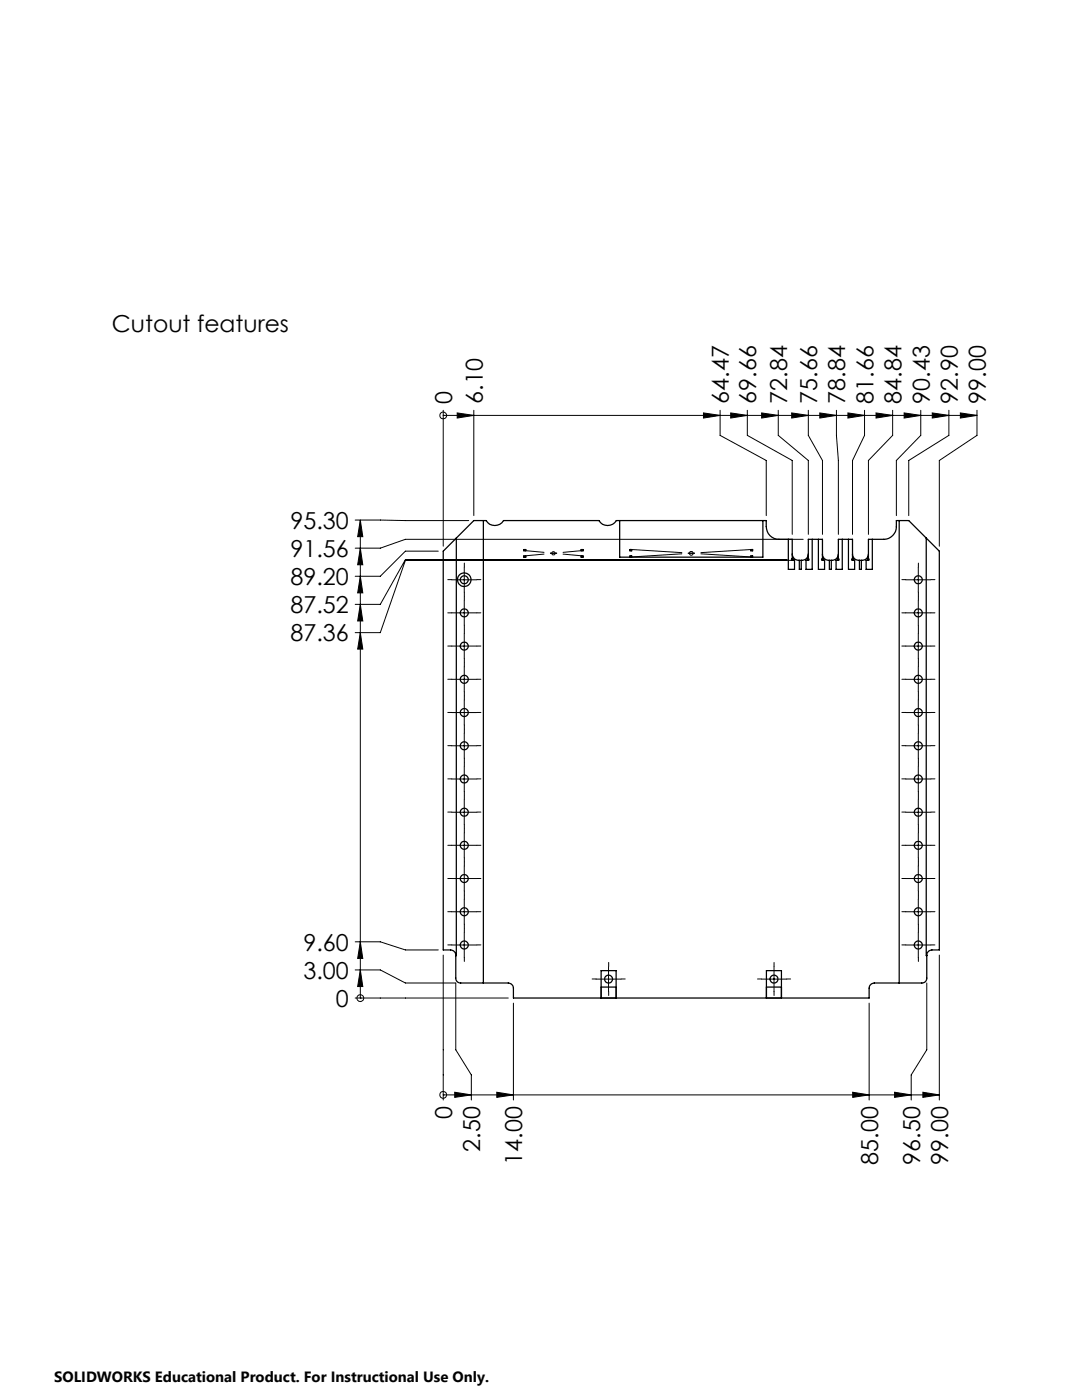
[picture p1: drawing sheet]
<svg xmlns="http://www.w3.org/2000/svg" width="216mm" height="279mm" viewBox="0 0 216 279" stroke-linecap="round" stroke-linejoin="round" font-family="sans-serif">
<g fill="none" stroke="#000" stroke-width=".2">
<path d="M88.4 82.9h.1M88.4 81.9v27.1M88.4 82.9h106.5M91.2 82.4l3.3 .5-3.3 .5zM94.5 81.9v21M140.4 82.4l3.3 .5-3.3 .5zM143.7 81.9v5l9.2 5v11M145.8 82.4l3.3 .5-3.3 .5zM149.1 81.9v5l9 5v14.7M152 82.4l3.3 .5-3.3 .5zM155.3 81.9v5l6 5v14.7M158 82.4l3.3 .5-3.3 .5z"/>
<path d="M161.3 81.9v5l2.8 5v14.7M163.6 82.4l3.3 .5-3.3 .5zM166.9 81.9v5l.4 5v14.7M169.2 82.4l3.3 .5-3.3 .5zM172.5 81.9v5l-2.4 5v14.7M174.8 82.4l3.3 .5-3.3 .5zM178.1 81.9v5l-4.8 5v14.7M180.4 82.4l3.3 .5-3.3 .5zM183.7 81.9v5l-4.8 5v11M186 82.4l3.3 .5-3.3 .5zM189.3 81.9v5l-8 5v11M191.6 82.4l3.3 .5-3.3 .5z"/>
<path d="M194.9 81.9v5l-7.5 5v17.1M70.9 103.8l22.6 .1M71.9 115l.5 3.3h-1zM71.9 103.8l.5 3.3h-1zM71.9 109.4l.5 3.3h-1zM71.9 103.8v95.4M87.5 110h-6.6l-5 5h-5M90.1 115.7h5M92.6 113.2v5M92.6 119.8v5M157.1 111.7h-76.2l-5 8.9h-5M158.4 111.8h-77.5l-5 14.5h-5"/>
<path d="M160.3 107.6h-79.4l-5 1.8h-5M180.7 115.7h5M183.2 113.2v5M183.2 119.8v5M71.9 126.3l.5 3.2h-1zM71.9 120.6l.5 3.3h-1zM90.1 135.6h5M90.1 128.9h5M90.1 122.3h5M92.6 126.4v5M92.6 133.1v5M92.6 139.7v5"/>
<path d="M180.7 135.6h5M180.7 128.9h5M180.7 122.3h5M183.2 126.4v5M183.2 133.1v5M183.2 139.7v5M90.1 155.5h5M90.1 148.8h5M90.1 142.2h5M92.6 146.3v5M92.6 153v5M92.6 159.6v5"/>
<path d="M180.7 155.5h5M180.7 148.8h5M180.7 142.2h5M183.2 146.3v5M183.2 153v5M183.2 159.6v5M90.1 175.3h5M90.1 168.7h5M90.1 162.1h5M92.6 166.2v5M92.6 172.8v5M92.6 179.5v5"/>
<path d="M180.7 175.3h5M180.7 168.7h5M180.7 162.1h5M183.2 166.2v5M183.2 172.8v5M183.2 179.5v5M70.9 199.2h30.5M70.9 193.6h5l5 2.6h10v13.3l3.2 5v5M70.9 188h5l5 1.6h6.6M71.9 193.6l.5 3.3h-1zM71.9 188l.5 3.3h-1zM71.9 199.2h.1"/>
<path d="M88.4 190.6v28.9M90.1 188.6h5M90.1 182h5M92.6 186.1v5M118.9 195.4h5M121.4 192.9v5M151.9 195.4h5.1M154.4 192.9v5M180.7 188.6h5M180.7 182h5M183.2 186.1v5M184.9 196.2v13.3l-3.1 5v5"/>
<path d="M187.4 190.6v28.9M88.4 218.5h.1M88.4 218.5h99M90.7 218l3.4 .5-3.4 .5zM99.1 218l3.3 .5-3.3 .5zM102.4 200.2v19.3M170.1 218l3.3 .5-3.3 .5zM173.4 200.2v19.3M178.5 218l3.3 .5-3.3 .5zM184.1 218l3.3 .5-3.3 .5z"/>
<circle cx="88.4" cy="82.9" r=".68"/>
<circle cx="110.4" cy="110.4" r=".33"/>
<circle cx="137.9" cy="110.4" r=".38"/>
<circle cx="71.9" cy="199.2" r=".68"/>
<circle cx="88.4" cy="218.5" r=".68"/>
</g>
<g fill="none" stroke="#000" stroke-width=".25">
<path d="M91.1 107.4v83.3h-.2M96.4 103.9v92.3M104.5 110.9h.4v.3h-.4zM104.5 109.7h.4v.2h-.4zM116 110.9h.3v.3h-.3zM116 109.7h.3v.2h-.3zM123.6 103.9v7.3h28.6v-7.3M125.7 109.7h.3v.2h-.3zM125.7 111.2v-.3h.3v.3M149.8 111.2v-.3h.4v.3M149.8 109.7h.4v.2h-.4zM157.3 107.6v6h1.2v-1.8h-.4"/>
<path d="M158.1 111.5l-.2 .1 .2 .2M158.1 111.5v-3.9h-2.7a2.53 2.53 0 0 1-2.5-2.5v-1.2h-29.9a2.01 2.01 0 0 1-3.5 0h-19a2.01 2.01 0 0 1-3.5 0h-2.5l-6.1 6.1v79.6h1.5a1.09 1.09 0 0 1 1 1v4.6a.96 .96 0 0 0 1 1h9.5a1.09 1.09 0 0 1 1 1v2h71v-2a1.09 1.09 0 0 1 1-1h9.5a.96 .96 0 0 0 1-1v-4.6a1.09 1.09 0 0 1 1-1h1.5v-79.6l-6.1-6.1h-2.4a3.4 3.4 0 0 1-.8 3 2.33 2.33 0 0 1-1.8 .7h-3v3.9M158.1 110.6a1.43 1.43 0 0 0 1.9 1.2 1.26 1.26 0 0 0 1.3-1.2M158.1 111.5a.16 .16 0 0 1 .2 .2 .16 .16 0 0 1-.2 .1M159.5 111.8v1.8h.4v-1.8M161.3 111.5l.1 .1-.1 .2M161.3 111.5a.16 .16 0 0 0-.2 .2 .16 .16 0 0 0 .2 .1M161.3 111.5v-3.9h2.8v3.9M162.1 107.6v6h-1.3v-1.8h.5M163.3 107.6v6h1.2v-1.8h-.4M164.1 111.5a.16 .16 0 0 0-.2 .2 .16 .16 0 0 0 .2 .1M164.1 110.6a1.63 1.63 0 0 0 2.6 1l.4-.3 .2-.7"/>
<path d="M164.1 111.5l.2 .1-.2 .2M165.5 111.8v1.8h.4v-1.8M167.3 111.5l.1 .1-.1 .2M167.3 111.5a.16 .16 0 0 0-.2 .2 .16 .16 0 0 0 .2 .1M167.3 111.5v-3.9h2.8v3.9M168.1 107.6v6h-1.3v-1.8h.5M169.3 107.6v6h1.2v-1.8h-.4M170.1 111.5a.16 .16 0 0 0-.2 .2 .16 .16 0 0 0 .2 .1M170.1 110.6a1.63 1.63 0 0 0 2.6 1l.4-.3 .2-.7M170.1 111.5l.2 .1-.2 .2M171.5 111.8v1.8h.4v-1.8M173.3 111.5l.1 .1-.1 .2"/>
<path d="M173.3 111.5a.16 .16 0 0 0-.2 .2 .16 .16 0 0 0 .2 .1M174.1 107.6v6h-1.3v-1.8h.5M179.4 103.9v92.3M184.8 107.4v83.3h.1M119.9 199.2v-5.5h3v5.5M119.9 197h3M152.9 199.2v-5.5h3v5.5M152.9 197h3"/>
<circle cx="92.6" cy="115.7" r="1.35"/>
<circle cx="92.6" cy="115.7" r=".81"/>
<circle cx="183.2" cy="115.7" r=".81"/>
<circle cx="92.6" cy="128.9" r=".81"/>
<circle cx="92.6" cy="135.6" r=".81"/>
<circle cx="92.6" cy="122.3" r=".81"/>
<circle cx="183.2" cy="122.3" r=".81"/>
<circle cx="183.2" cy="128.9" r=".81"/>
<circle cx="183.2" cy="135.6" r=".81"/>
<circle cx="92.6" cy="155.5" r=".81"/>
<circle cx="92.6" cy="142.2" r=".81"/>
<circle cx="92.6" cy="148.8" r=".81"/>
<circle cx="183.2" cy="155.5" r=".81"/>
<circle cx="183.2" cy="142.2" r=".81"/>
<circle cx="183.2" cy="148.8" r=".81"/>
<circle cx="92.6" cy="168.7" r=".81"/>
<circle cx="92.6" cy="175.3" r=".81"/>
<circle cx="92.6" cy="162.1" r=".81"/>
<circle cx="183.2" cy="175.3" r=".81"/>
<circle cx="183.2" cy="162.1" r=".81"/>
<circle cx="183.2" cy="168.7" r=".81"/>
<circle cx="92.6" cy="182" r=".81"/>
<circle cx="92.6" cy="188.6" r=".81"/>
<circle cx="121.4" cy="195.4" r=".8"/>
<circle cx="154.4" cy="195.4" r=".8"/>
<circle cx="183.2" cy="182" r=".81"/>
<circle cx="183.2" cy="188.6" r=".81"/>
</g>
<g fill="none" stroke="#000" stroke-width=".2" stroke-dasharray="15.2 1.3 1.3 1.3">
<path d="M90.2 115.7h-.8M92.7 113.2v-.8M92.7 118.2v.8M92.7 119.8v-.8M95.2 115.7h.8M180.8 115.7h-.8M183.3 113.2v-.8M183.3 118.2v.8M183.3 119.8v-.8M185.8 115.7h.8M90.2 135.6h-.8M90.2 128.9h-.8"/>
<path d="M90.2 122.3h-.8M92.7 139.7v-.8M92.7 133.1v-.8M92.7 138.1v.8M92.7 126.4v-.8M92.7 131.4v.8M92.7 124.8v.8M95.2 135.6h.8M95.2 128.9h.8M95.2 122.3h.8M180.8 135.6h-.8M180.8 128.9h-.8"/>
<path d="M180.8 122.3h-.8M183.3 139.7v-.8M183.3 133.1v-.8M183.3 138.1v.8M183.3 126.4v-.8M183.3 131.4v.8M183.3 124.8v.8M185.8 135.6h.8M185.8 128.9h.8M185.8 122.3h.8M90.2 155.4h-.8M90.2 148.8h-.8"/>
<path d="M90.2 142.2h-.8M92.7 159.6v-.8M92.7 152.9v-.8M92.7 157.9v.8M92.7 146.3v-.8M92.7 151.3v.8M92.7 144.7v.8M95.2 155.4h.8M95.2 148.8h.8M95.2 142.2h.8M180.8 155.4h-.8M180.8 148.8h-.8"/>
<path d="M180.8 142.2h-.8M183.3 159.6v-.8M183.3 152.9v-.8M183.3 157.9v.8M183.3 146.3v-.8M183.3 151.3v.8M183.3 144.7v.8M185.8 155.4h.8M185.8 148.8h.8M185.8 142.2h.8M90.2 175.3h-.8M90.2 168.7h-.8"/>
<path d="M90.2 162.1h-.8M92.7 179.5v-.8M92.7 172.8v-.8M92.7 177.8v.8M92.7 166.2v-.8M92.7 171.2v.8M92.7 164.6v.8M95.2 175.3h.8M95.2 168.7h.8M95.2 162.1h.8M180.8 175.3h-.8M180.8 168.7h-.8"/>
<path d="M180.8 162.1h-.8M183.3 179.5v-.8M183.3 172.8v-.8M183.3 177.8v.8M183.3 166.2v-.8M183.3 171.2v.8M183.3 164.6v.8M185.8 175.3h.8M185.8 168.7h.8M185.8 162.1h.8M90.2 188.6h-.8M90.2 182h-.8"/>
<path d="M92.7 186.1v-.8M92.7 191.1v.8M92.7 184.5v.8M95.2 188.6h.8M95.2 182h.8M119 195.4h-.8M121.5 192.9v-.8M121.5 197.9v.8M124 195.4h.8M152 195.4h-.8M154.5 192.9v-.8M154.5 197.9v.8"/>
<path d="M157 195.4h.8M180.8 188.6h-.8M180.8 182h-.8M183.3 186.1v-.8M183.3 191.1v.8M183.3 184.5v.8M185.8 188.6h.8M185.8 182h.8"/>
</g>
<path d="M125.7 109.6l24.5 1.6M150.2 109.6l-24.5 1.6" fill="none" stroke="#000" stroke-width=".2" stroke-dasharray="15.2 1.3 1.3 1.3" stroke-dashoffset="4.9"/>
<path d="M104.9 109.9l11.1 1M116 109.9l-11.1 1" fill="none" stroke="#000" stroke-width=".2" stroke-dasharray="15.2 1.3 1.3 1.3" stroke-dashoffset="11.6"/>
<g fill="#000">
<path d="M71.9 193.6l.5 3.3h-1zM71.9 188l.5 3.3h-1zM71.9 115l.5 3.3h-1zM71.9 103.8l.5 3.3h-1zM71.9 126.3l.5 3.2h-1zM71.9 109.4l.5 3.3h-1zM71.9 120.6l.5 3.3h-1z"/>
<path d="M90.7 218l3.4 .5-3.4 .5zM99.1 218l3.3 .5-3.3 .5zM170.1 218l3.3 .5-3.3 .5zM178.5 218l3.3 .5-3.3 .5zM184.1 218l3.3 .5-3.3 .5zM91.2 82.4l3.3 .5-3.3 .5zM140.4 82.4l3.3 .5-3.3 .5zM145.8 82.4l3.3 .5-3.3 .5zM152 82.4l3.3 .5-3.3 .5zM158 82.4l3.3 .5-3.3 .5zM163.6 82.4l3.3 .5-3.3 .5zM169.2 82.4l3.3 .5-3.3 .5zM174.8 82.4l3.3 .5-3.3 .5zM180.4 82.4l3.3 .5-3.3 .5zM186 82.4l3.3 .5-3.3 .5zM191.6 82.4l3.3 .5-3.3 .5z"/>
</g>
<g font-size="4.7">
<text x="22.3" y="66.3">Cutout features</text>
<text x="90.2" y="80.6" transform="rotate(-90 90.2 80.6)">0</text>
<text x="96.3" y="80.6" transform="rotate(-90 96.3 80.6)">6.10</text>
<text x="145.5" y="80.6" transform="rotate(-90 145.5 80.6)">64.47</text>
<text x="150.9" y="80.6" transform="rotate(-90 150.9 80.6)">69.66</text>
<text x="157.1" y="80.6" transform="rotate(-90 157.1 80.6)">72.84</text>
<text x="163.1" y="80.6" transform="rotate(-90 163.1 80.6)">75.66</text>
<text x="168.7" y="80.6" transform="rotate(-90 168.7 80.6)">78.84</text>
<text x="174.3" y="80.6" transform="rotate(-90 174.3 80.6)">81.66</text>
<text x="179.9" y="80.6" transform="rotate(-90 179.9 80.6)">84.84</text>
<text x="185.5" y="80.6" transform="rotate(-90 185.5 80.6)">90.43</text>
<text x="191.1" y="80.6" transform="rotate(-90 191.1 80.6)">92.90</text>
<text x="196.7" y="80.6" transform="rotate(-90 196.7 80.6)">99.00</text>
<text x="58" y="105.5">95.30</text>
<text x="58" y="111.1">91.56</text>
<text x="58" y="116.8">89.20</text>
<text x="58" y="122.4">87.52</text>
<text x="58" y="128">87.36</text>
<text x="60.6" y="189.7">9.60</text>
<text x="60.6" y="195.3">3.00</text>
<text x="67" y="200.9">0</text>
<text x="90.2" y="223.4" transform="rotate(-90 90.2 223.4)">0</text>
<text x="95.8" y="229.8" transform="rotate(-90 95.8 229.8)">2.50</text>
<text x="104.2" y="232.4" transform="rotate(-90 104.2 232.4)">14.00</text>
<text x="175.2" y="232.4" transform="rotate(-90 175.2 232.4)">85.00</text>
<text x="183.6" y="232.4" transform="rotate(-90 183.6 232.4)">96.50</text>
<text x="189.2" y="232.4" transform="rotate(-90 189.2 232.4)">99.00</text>
</g>
<text font-size="3" x="10.8" y="275.7">SOLIDWORKS Educational Product. For Instructional Use Only.</text>
</svg>
